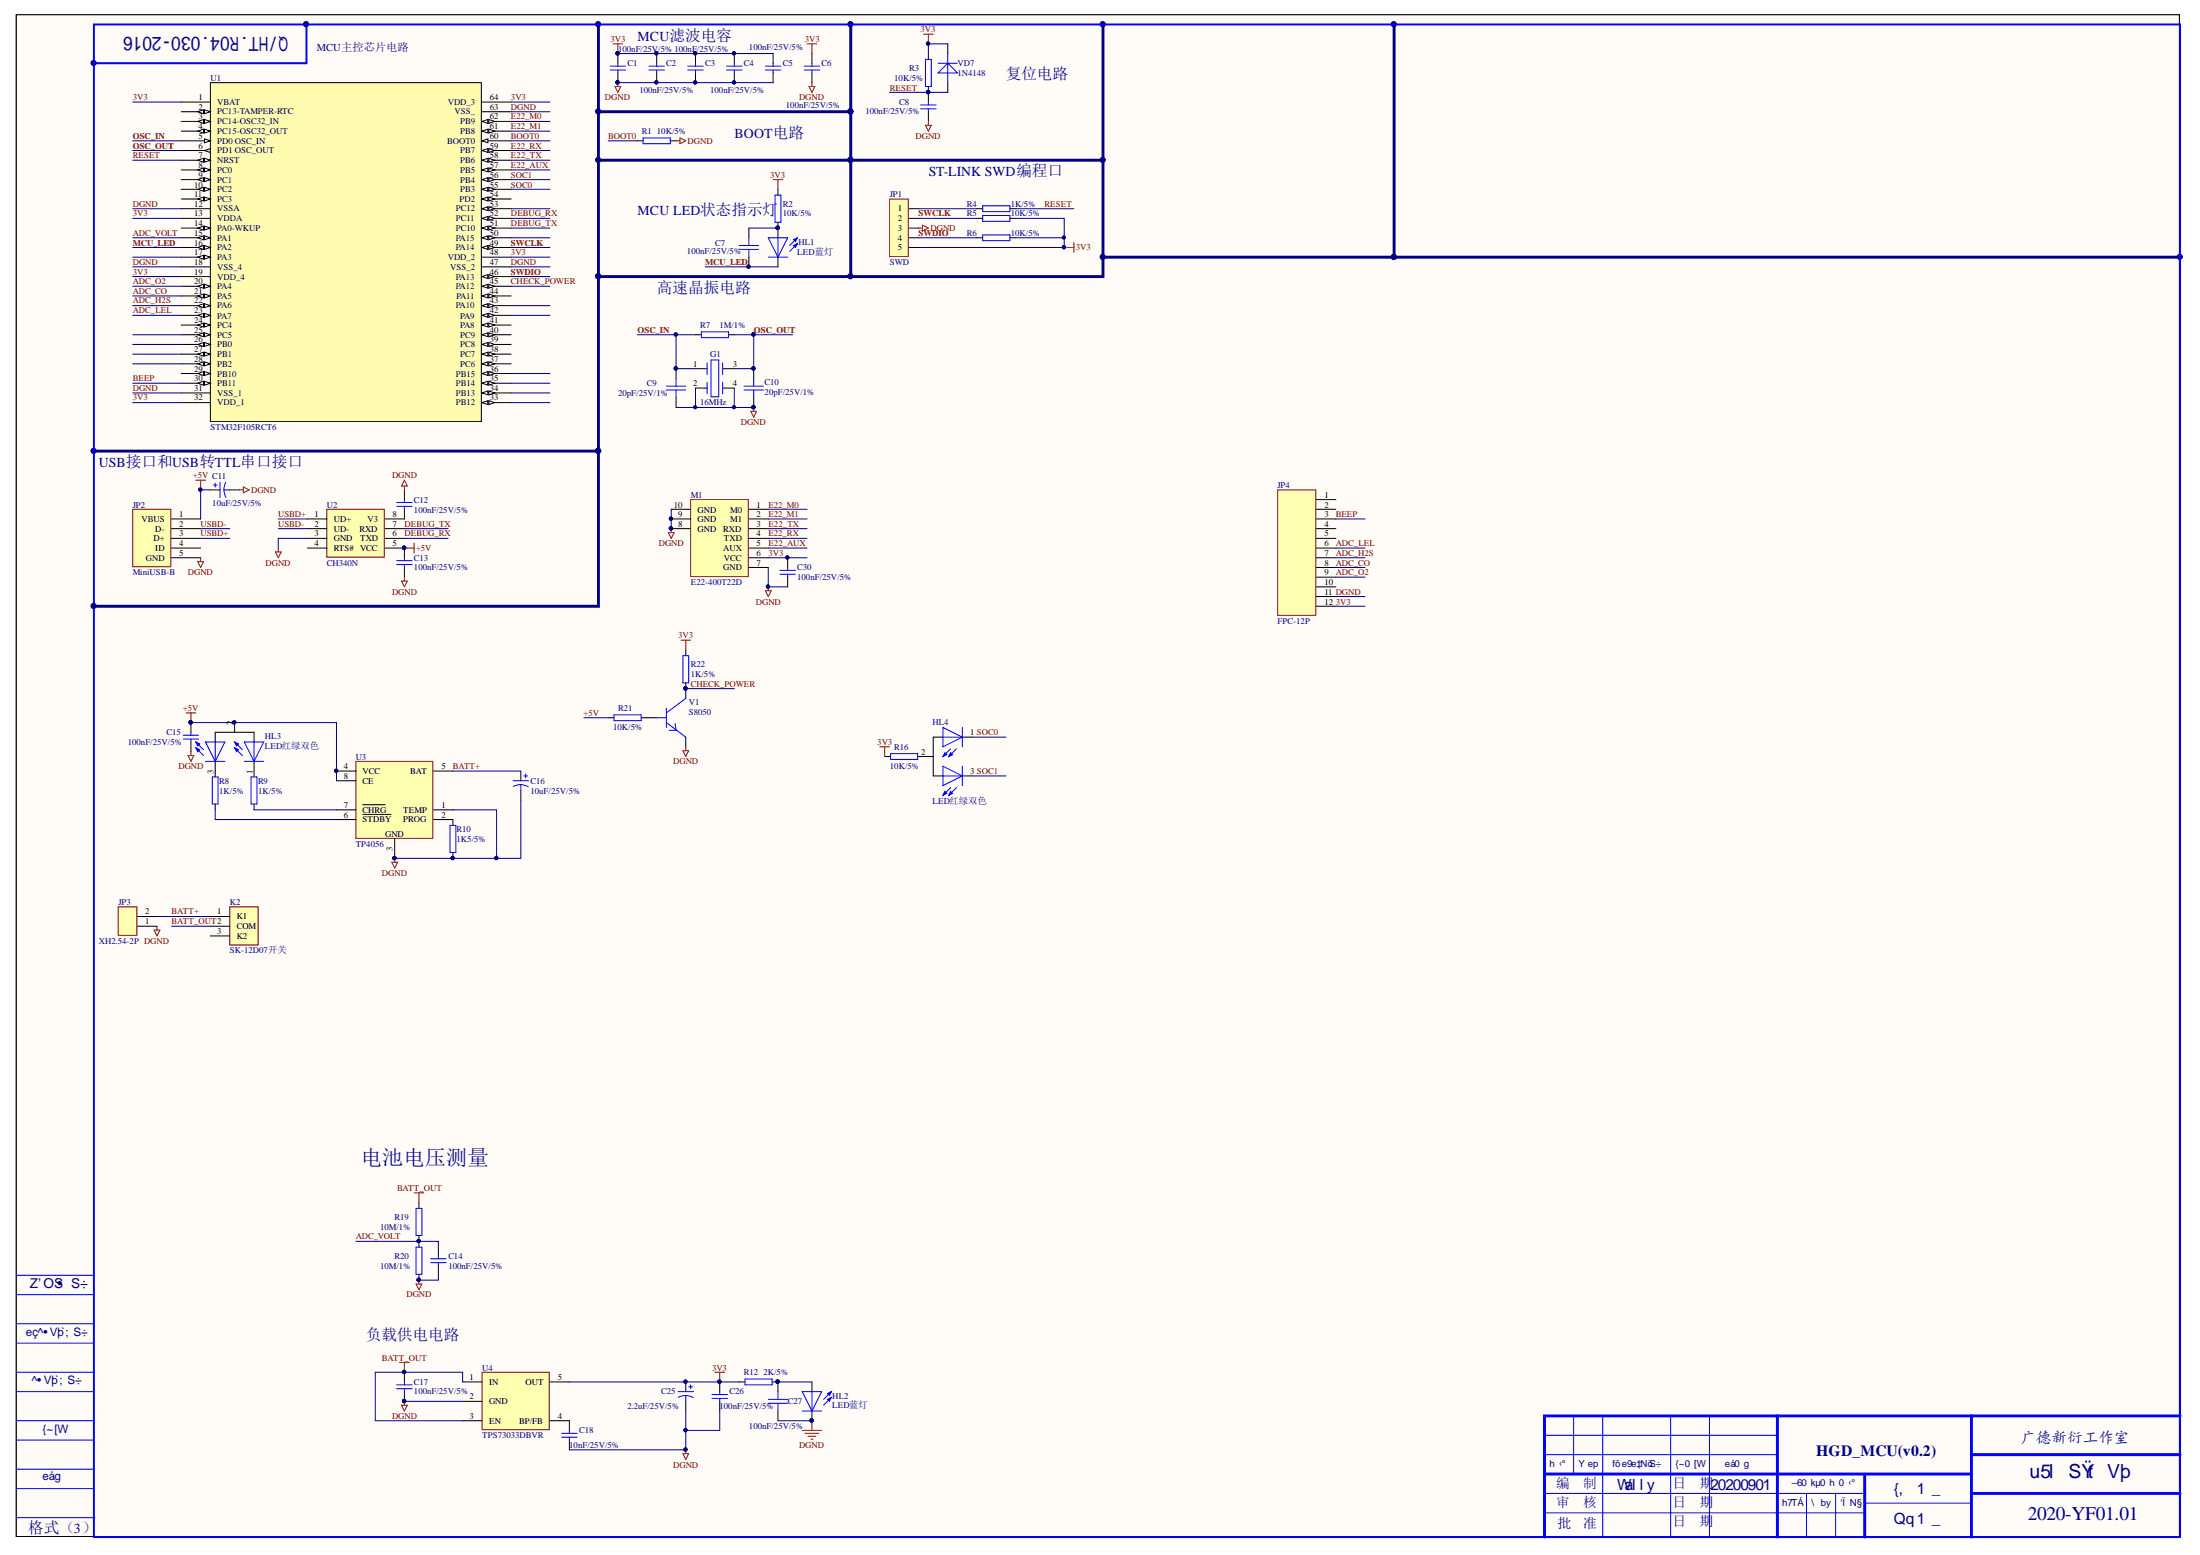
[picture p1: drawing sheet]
# Altium project HGD_MCU(v0.2)-20200901.PrjPcb
1 sheet, 55 parts. Net scope: global (net labels, ports and power ports of the same name join across sheets).
Board file: HGD_MCU(v0.2)-20200901.PcbDoc

## Sheet HGD_MCU(v0.2)-20200901.SchDoc
size A2; SheetNumber: 0; SheetTotal: 0; PageSetup: Record=PageOptions|CenterHorizontal=True|CenterVertical=True|PrintScale=0.71|XCorrection=1.00|YCorrection=1.00|PrintKind=2|BorderSize=5000000|LeftOffset=0|BottomOffset=0|Orientation=2|PaperLength=1000|PaperWidth=1000|Scale=100|PaperSource=7|PrintQuality=-4|MediaType=1|DitherType=10|PaperKind=A3|PrintScaleMode=1

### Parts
C1  100nF/25V/5%  [C0603]
C2  100nF/25V/5%  [C0603]
C3  100nF/25V/5%  [C0603]
C4  100nF/25V/5%  [C0603]
C5  100nF/25V/5%  [C0603]
C6  100nF/25V/5%  [C0603]
C7  100nF/25V/5%  [C0603]
C8  100nF/25V/5%  [C0603]
C9  20pF/25V/1%  [C0603]
C10  20pF/25V/1%  [C0603]
C11  10uF/25V/5%  [C1206-1]
C12  100nF/25V/5%  [C0603]
C13  100nF/25V/5%  [C0603]
C14  100nF/25V/5%  [C0603]
C15  100nF/25V/5%  [C0603]
C16  10uF/25V/5%  [C1206-1]
C17  100nF/25V/5%  [C0603]
C18  10nF/25V/5%  [C0603]
C25  2.2uF/25V/5%  [C1206-1]
C26  100nF/25V/5%  [C0603]
C27  100nF/25V/5%  [C0603]
C30  100nF/25V/5%  [C0603]
G1  16MHz  [OSC5032]
HL1  LED蓝灯  [LED0603]
HL2  LED蓝灯  [LED0603]
HL3  LED红绿双色  [LED2_Common_Anode]
HL4  LED红绿双色  [LED2_Common_Anode]
JP1  SWD  [XH2.54-5AW]
JP2  MiniUSB-B  [MiniUSB-B]
JP3  XH2.54-2P  [XH2.54-2AW]
JP4  FPC-12P  [FPC-1.0MM-12P-W]
K2  SK-12D07开关  [SK-12D07]
M1  E22-400T22D  [E22-400T22D]
R1  10K/5%  [R0603]
R2  10K/5%  [R0603]
R3  10K/5%  [R0603]
R4  1K/5%  [R0603]
R5  10K/5%  [R0603]
R6  10K/5%  [R0603]
R7  1M/1%  [R0603]
R8  1K/5%  [R0603]
R9  1K/5%  [R0603]
R10  1K5/5%  [R0603]
R12  2K/5%  [R0603]
R16  10K/5%  [R0603]
R19  10M/1%  [R0603]
R20  10M/1%  [R0603]
R21  10K/5%  [R0603]
R22  1K/5%  [R0603]
U1  STM32F105RCT6  [LQFP64_STM32F105R]
U2  CH340N  [CH340N_SOP8]
U3  TP4056  [TP4056_SOP8_SOP127P600X175-8N]
U4  TPS73033DBVR  [SGM2019_SOT23-5_95P280X125-5N]
V1  S8050  [SOT-23]
VD7  1N4148  [LL-34]

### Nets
3V3: C1.2 C2.1 C3.1 C4.2 C5.2 C6.2 C25.1 C26.2 C30.2 JP1.5 JP4.12 M1.6(VCC) R2.1 R3.2 R5.2 R6.2 R12.1 R16.1 R22.1 U1.1(VBAT) U1.13(VDDA) U1.19(VDD_4) U1.32(VDD_1) U1.48(VDD_2) U1.64(VDD_3) U4.5(OUT) VD7.K
+5V: C11.1 C13.1 C15.1 HL3.2(A) JP2.1(VBUS) R21.2 U2.5(VCC) U3.4(VCC) U3.8(CE)
BATT_OUT: C17.1 K2.2(COM) R19.1 U4.1(IN) U4.3(EN)
DGND: C1.1 C2.2 C3.2 C4.1 C5.1 C6.1 C8.2 C9.1 C10.2 C11.2 C12.1 C13.2 C14.2 C15.2 C16.2 C17.2 C18.1 C25.2 C26.1 C27.2 C30.1 G1.2 G1.4 HL2.K JP1.3 JP2.5(GND) JP3.1 JP4.11 M1.7(GND) M1.8(GND) M1.9(GND) M1.10(GND) R1.1 R10.1 R20.2 U1.12(VSSA) U1.18(VSS_4) U1.31(VSS_1) U1.47(VSS_2) U1.63(VSS_) U2.3(GND) U3.1(TEMP) U3.3(GND) U4.2(GND) V1.E
ADC_CO: JP4.8 U1.21(PA5)
ADC_H2S: JP4.7 U1.22(PA6)
ADC_LEL: JP4.6 U1.23(PA7)
ADC_O2: JP4.9 U1.20(PA4)
ADC_VOLT: C14.1 R19.2 R20.1 U1.15(PA1)
BATT+: C16.1 JP3.2 K2.1(K1) U3.5(BAT)
BEEP: JP4.3 U1.30(PB11)
BOOT0: R1.2 U1.60(BOOT0)
CHECK_POWER: R22.2 U1.45(PA12) V1.C
DEBUG_RX: U1.52(PC11) U2.6(TXD)
DEBUG_TX: U1.51(PC10) U2.7(RXD)
E22_AUX: M1.5(AUX) U1.57(PB5)
E22_M0: M1.1(M0) U1.62(PB9)
E22_M1: M1.2(M1) U1.61(PB8)
E22_RX: M1.4(TXD) U1.59(PB7)
E22_TX: M1.3(RXD) U1.58(PB6)
MCU_LED: C7.2 HL1.K U1.16(PA2)
OSC_IN: C9.2 G1.1 R7.1 U1.5(PD0_OSC_IN)
OSC_OUT: C10.1 G1.3 R7.2 U1.6(PD1_OSC_OUT)
RESET: C8.1 R3.1 R4.2 U1.7(NRST) VD7.A
SOC0: HL4.1(K1) U1.55(PB3)
SOC1: HL4.3(K2) U1.56(PB4)
SWCLK: JP1.2 R5.1 U1.49(PA14)
SWDIO: JP1.4 R6.1 U1.46(PA13)
USBD+: JP2.3(D+) U2.1(UD+)
USBD-: JP2.2(D-) U2.2(UD-)
NetC7_1: C7.1 HL1.A R2.2
NetC12_2: C12.2 U2.8(V3)
NetC18_2: C18.2 U4.4(BP/FB)
NetC27_1: C27.1 HL2.A R12.2
NetHL3_1: HL3.1(K1) R9.2
NetHL3_3: HL3.3(K2) R8.2
NetHL4_2: HL4.2(A) R16.2
NetJP1_1: JP1.1 R4.1
NetR8_1: R8.1 U3.6(~{STDBY})
NetR9_1: R9.1 U3.7(~{CHRG})
NetR10_2: R10.2 U3.2(PROG)
NetR21_1: R21.1 V1.B

Not connected (* = marked no-connect by the designer): JP2 4(ID); JP4 1 2 4 5 10; K2 3(K2); U1 2(PC13-TAMPER-RTC) 3(PC14-OSC32_IN) 4(PC15-OSC32_OUT) 8(PC0) 9(PC1) 10(PC2) 11(PC3) 14(PA0-WKUP) 17(PA3) 24(PC4) 25(PC5) 26(PB0) 27(PB1) 28(PB2) 29(PB10) 33(PB12) 34(PB13) 35(PB14) 36(PB15) 37(PC6) 38(PC7) 39(PC8) 40(PC9) 41(PA8) 42(PA9) 43(PA10) 44(PA11) 50(PA15) 53(PC12) 54(PD2); U2 4(RTS#)

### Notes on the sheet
- Q/HT.R04.030-2016
- MCU主控芯片电路
- MCU滤波电容
- 复位电路
- BOOT电路
- ST-LINK SWD编程口
- (near C7) MCU LED状态指示灯
- 高速晶振电路
- (near C11) USB接口和USB转TTL串口接口
- 电池电压测量
- 媒体编号
- 旧底图总号
- 负载供电电路
- 底图总号
- 签字
- HGD_MCU(v0.2)
- 广德新衍工作室
- 日期
- 标记
- 编　制
- 审　核
- 处数
- 更改文件号
- Wally
- 日　期
- 签　字
- 20200901
- 样品
- 阶　段　标　记
- 小批
- 量产
- 第 1 张
- 电气原理图
- 格式（3）
- 批    准
- 共 1 张
- 2020-YF01.01
